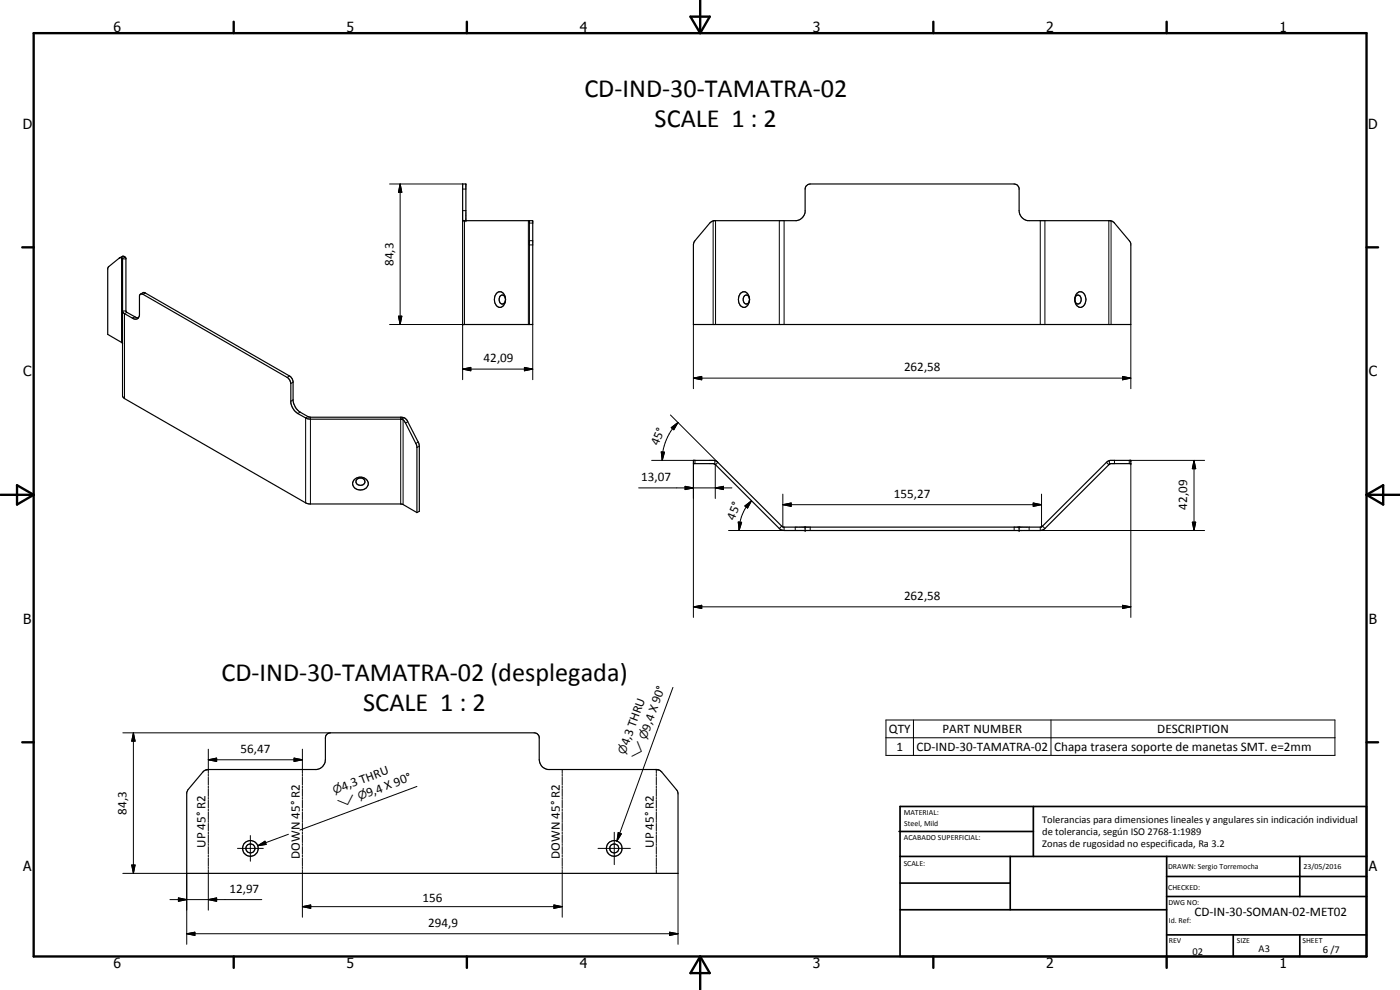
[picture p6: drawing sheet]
<svg xmlns="http://www.w3.org/2000/svg" width="420mm" height="297mm" viewBox="0 0 420 297" stroke-linecap="round" stroke-linejoin="round" font-family="sans-serif">
<g fill="none" stroke="#000" stroke-width=".35">
<path d="M35.8 77.4l.8-.4a.84 .84 0 0 1 1.2 .5v15.9l2.9 1.8 .9 .1M138.8 66.2h21l.1 31.2h-21.1v-42.2h1v11M158.8 66.2l.1 31.2M213 66.9l1.3-.7h24.7a3.1 3.1 0 0 0 2.6-2.6v-6.9a1.6 1.6 0 0 1 1.6-1.5h61.2l.8 .3 .6 .9v6.8a3.1 3.1 0 0 0 2.6 3h24.8l1.1 .5 4.6 5.5 .5 1v24.2h-131.3v-24.2l.5-1zM42.2 88.3l.8-.5h.4l43.7 25.1 .9 1.5v5.9a4.9 4.9 0 0 0 2.1 3.4l2.5 1.4 .6 .1h27.3l1.2 .4 .5 .6 3.3 6.4 .3 1.3v19.5l-.7 .4M42.2 88.3h.7l43.5 25.1 .5 .6 .4 1.1v5.6a4.8 4.8 0 0 0 2.1 3.4l2.8 1.5 1 .2h27.4l.6 .4 3.9 7.8v19.8M42.2 88.3l-.3 .4v5.8a1.23 1.23 0 0 1-1.9 1.1l-2.8-1.6-.4-.7M149 88a1.73 1.73 0 0 1 2.1 0 1.73 1.73 0 0 1 .6 1.9 1.73 1.73 0 0 1-.6 1.9 1.73 1.73 0 0 1-2.1 0 3 3 0 0 1 0-3.8zM150 88.9a.95 .95 0 0 1 1.2-.3 .95 .95 0 0 1 .5 1.1 1.02 1.02 0 0 1-.3 1.3 1.02 1.02 0 0 1-1.4-.2l-.2-.8zM222.3 88a1.67 1.67 0 0 1 1.8-.1 1.67 1.67 0 0 1 .8 1.6 1.99 1.99 0 0 1-2.1 2.6 2.85 2.85 0 0 1-.5-4.1zM223.4 88.8a.96 .96 0 0 1 1.1-.1 .96 .96 0 0 1 .4 1 1.04 1.04 0 0 1-.2 1.2 1.04 1.04 0 0 1-1.3 .1 1.75 1.75 0 0 1 0-2.2zM322.9 88.8a1.09 1.09 0 0 1 1.4 .1 1.09 1.09 0 0 1 .1 1.4 .95 .95 0 0 1-1 .9 .95 .95 0 0 1-.8-1.2z"/>
<path d="M323.2 88a1.64 1.64 0 0 1 1.9-.1 1.64 1.64 0 0 1 .8 1.6 1.94 1.94 0 0 1-2.2 2.6 2.9 2.9 0 0 1-.5-4.1zM36.8 103l-4.5-2.7v-19.7l.4-.6 3.4-2.7 .7 .3v41.2l.4 .6 54.8 31.6 .8 .2h27.5l.7 .2 4.1 2.4M208.1 138.1h6.2l.7 .3 20.1 19.8h77.3l20.1-19.8 .7-.3h6.2v1h-6.1l-.4 .2-19.3 19.3-1.1 .5-77.2 .1-.9-.2-.5-.4-19.2-19.3-.5-.2h-6.1zM106.5 143.8a2.38 2.38 0 0 1 2.5-.5 2.38 2.38 0 0 1 1.5 2.1 2.39 2.39 0 0 1-2.6 1.6 2.39 2.39 0 0 1-2-2.2zM107.2 143.8a1.24 1.24 0 0 1 1.8-.2 1.24 1.24 0 0 1 0 1.8 1.25 1.25 0 0 1-1.6 .1 1.25 1.25 0 0 1-.4-1.5zM241.6 158.2v1M305.8 158.2v1M61.9 231l-1 .6-4.4 5.3-.5 .9v24.2h147.5l-.1-24.2-.2-.6-4.6-5.6-1-.6M61.9 231l33.1-.1a3 3 0 0 0 2.7-3v-7.1l.6-.7 .8-.2h61.2l.9 .2 .6 1v6.8a3 3 0 0 0 2.7 3l33.1 .1M62.7 230.9l-.8 .1M196.8 230.9l.8 .1"/>
<circle cx="75.1" cy="254.6" r="2.37"/>
<circle cx="75.2" cy="254.5" r="1.36"/>
<circle cx="184.3" cy="254.6" r="2.35"/>
<circle cx="184.3" cy="254.5" r="1.35"/>
</g>
<g fill="none" stroke="#000" stroke-width=".3">
<path d="M116.9 55.2h21.9M120.1 55.2l.5 2.5h-1zM120.1 55.2v42.2M138.8 56.7h1M36.5 77.3v25.4M36.8 77.7h1M37.5 77.1l-.7 .5M138.8 63.2h1M139.4 66.2v31.2h-22.5M158.6 66.2v31.2M158.9 73.5h1M158.9 72.2h1"/>
<path d="M158.9 66.9h1M214 66.3v31.1M214.7 66.2v31.2M233.9 66.2v31.2M235.3 66.2v31.2M312.2 66.2v31.2M313.6 66.2v31.2M332.8 66.2v31.2M333.4 66.3v31.1M36.8 93.3h1M38.1 93.7l-.7 .4v25.5M40.5 95l-.8 .5"/>
<path d="M43.6 87.9l-.7 .4M119.6 94.9h1l-.5 2.5zM138.8 97.4v16.5M159.9 97.4v16.5M208.1 97.4v19.2M339.4 97.4v19.2M86.9 112.8l-.7 .4M88 114.7l-.7 .4M88 120l-.7 .4M138.8 110.7l2.5-.5v1.1zM138.8 110.7h21.1M157.4 110.2l2.5 .5-2.5 .6z"/>
<path d="M208.1 113.5l2.5-.6v1.1zM208.1 113.5h131.3M336.9 112.9l2.5 .6-2.5 .5zM90.1 123.7l-.7 .4M92.4 125l-.7 .4v25.5M93.2 125.2v26M120.3 125.2v26M121 126v25.4M121.2 125.3l-.7 .5M122.4 126.5l-.7 .4M125.5 132.6l-.7 .5M125.8 133.9l-.7 .4"/>
<path d="M195.6 138.1h13v1M198.4 135.6l1 .1-.7 2.4zM201.2 124.5l14.2 14.2-.7 .7M201.5 128.3l2-1.6-1.3 2.2zM203.5 126.7a15.9 15.9 0 0 0-4.8 11.4M208.1 139.1v46.2M214.5 138.2v1.1M214.7 139.3v10.3M332.1 138.7l.7 .7M332.9 138.2v1.1M334.5 138.1v1M339.4 139.1v46.2"/>
<path d="M358.3 138.1l.5 2.5h-1zM358.3 138.1v21.1M361.5 138.1h-22.6v1M191.7 146.4h28M205.6 145.9l2.5 .5-2.5 .5zM214.7 146.4l2.4-.5v1zM221.6 156.6l1 .1-.8 2.5zM223.6 151.8l1.9-1.6-1.1 2.2zM225.5 150.2a12.7 12.7 0 0 0-3.7 9M234.6 157.9l-.7 .7M234.9 151.4l2.5-.5v1zM234.9 151.4h77.7"/>
<path d="M234.9 148.3v9.8M235.3 158.2v1M238.7 158.2v1M243.2 158.2v1h-24.6M304.4 158.2v1h57.1M308.9 158.2v1M310.1 150.9l2.5 .5-2.5 .5zM312.2 158.2v1M312.6 148.3v9.8M312.9 157.9l.7 .7M357.8 156.7h1l-.5 2.5zM208.1 182.1l2.5-.5v1z"/>
<path d="M208.1 182.1h131.3M336.9 181.6l2.5 .5-2.5 .5zM36.9 219.9h62.2M40 219.9l.5 2.5h-1zM40 219.9v42.1M202 206.2l-16.8 46.1M265.9 216h134.7v10.7h-134.7zM274.1 216v10.7M315.4 216v10.7M62.5 228l2.5-.5v1zM62.5 224.8v7.3M62.5 232.3v.6"/>
<path d="M62.5 233.2v2.3M62.5 235.8v.6M62.5 236.6v2.4M62.5 239.3v.5M62.5 228h28.3M88.3 227.5l2.5 .5-2.5 .5zM90.8 224.8v7.3M90.8 232.3v.6M90.8 233.2v2.3M90.8 235.8v.6M90.8 236.6v2.4M90.8 239.3v.5"/>
<path d="M125.1 236l-35.1 13M168.7 230.9v1.2M168.7 232.3v.6M168.7 233.2v2.3M168.7 235.8v.6M168.7 236.6v2.4M168.7 239.3v.5M197 230.9v1.2M197 232.3v.6M197 233.2v2.3M197 235.8v.6M197 236.6v2.4"/>
<path d="M197 239.3v.5M265.9 221.4h134.7M39.5 259.5h1l-.5 2.5zM62.5 240.1v2.3M62.5 242.7v.6M62.5 243.6v2.3M62.5 246.2v.6M62.5 247.1v2.2M62.5 249.6v.6M62.5 250.5v2.3M62.5 253.1v.6M62.5 254v2.3"/>
<path d="M62.5 256.6v.5M62.5 257.4v2.4M71.3 254.6h7.7M75.1 250.7v7.7M77.4 253.7l2.1-1.3 .4 1zM86.6 250.3l-9.2 3.4M90.8 240.1v2.3M90.8 242.7v.6M90.8 243.6v2.3M90.8 246.2v.6M90.8 247.1v2.2M90.8 249.6v.6"/>
<path d="M90.8 250.5v2.3M90.8 253.1v.6M90.8 254v2.3M90.8 256.6v.5M90.8 257.4v2.4M168.7 240.1v2.3M168.7 242.7v.6M168.7 243.6v2.3M168.7 246.2v.6M168.7 247.1v2.2M168.7 249.6v.6M168.7 250.5v2.3"/>
<path d="M168.7 253.1v.6M168.7 254v2.3M168.7 256.6v.5M168.7 257.4v2.4M179.5 254.6h9.7M184.4 249.7v9.7M185.5 249.8l1 .4-1.3 2.1zM197 240.1v2.3M197 242.7v.6M197 243.6v2.3M197 246.2v.6M197 247.1v2.2"/>
<path d="M197 249.6v.6M197 250.5v2.3M197 253.1v.6M197 254v2.3M197 256.6v.5M197 257.4v2.4M36.9 262h19.1v21.3M51 269.9h27.6M53.5 269.4l2.5 .5-2.5 .5zM62.5 269.9l2.5-.5v1zM62.5 260v.6M62.5 260.9v12.2"/>
<path d="M90.8 272l2.4-.5v1zM90.8 260v.6M90.8 260.9v14.3M90.8 272h77.9M166.2 271.5l2.5 .5-2.5 .5zM168.7 260v.6M168.7 260.9v14.3M197 260v.6M197 260.9v1.1M200.9 279.7l2.6 .5-2.6 .5zM203.5 262v21.3M56 280.2l2.5-.5v1z"/>
<path d="M56 280.2h147.5"/>
</g>
<g fill="#000">
<circle cx="138.8" cy="66.2" r=".18"/>
<circle cx="139.8" cy="66.2" r=".18"/>
<circle cx="138.8" cy="97.4" r=".18"/>
<circle cx="339.4" cy="139.1" r=".18"/>
<circle cx="339.4" cy="138.1" r=".18"/>
<circle cx="241.6" cy="158.2" r=".18"/>
<circle cx="241.6" cy="159.2" r=".18"/>
<circle cx="305.8" cy="158.2" r=".18"/>
<circle cx="305.8" cy="159.2" r=".18"/>
</g>
<g fill="none" stroke="#000" stroke-width=".71">
<path d="M10.1 9.9h400v277.1h-400zM70.1 6.5v3.4M140.1 6.5v3.4M207.2 5h5.8l-2.9 4.9zM210.1 0v9.9M280.1 6.5v3.4M350.1 6.5v3.4M6.7 74.2h3.4M410.1 74.2h3.5M.1 148.5h10M5.1 145.6l5 2.9-5 2.9zM410.1 148.5h10"/>
<path d="M410.1 148.5l5-2.9v5.8zM6.7 222.7h3.4M410.1 222.7h3.5M70.1 287v3.4M140.1 287v3.4M210.1 287v10M210.1 287l2.9 5h-5.8zM280.1 287v3.4M350.1 287v3.4"/>
</g>
<g fill="none" stroke="#000" stroke-width=".51">
<path d="M269.8 249.5h40.3M270.1 242h140v45h-140zM270.1 257h140M303.2 257v16M310.1 242v15M350.1 257v30M390.1 257v12M270.1 265h33.1M270.1 273h80M350.1 269h60M350.1 263h60M350.1 280.5h60"/>
<path d="M370.1 280.5v6.5M390.1 280.5v6.5"/>
</g>
<g fill="#000">
<path d="M120.1 55.2l.5 2.5h-1zM119.6 94.9h1l-.5 2.5zM138.8 110.7l2.5-.5v1.1zM157.4 110.2l2.5 .5-2.5 .6zM208.1 113.5l2.5-.6v1.1zM336.9 112.9l2.5 .6-2.5 .5zM198.4 135.6l1 .1-.7 2.4zM201.5 128.3l2-1.6-1.3 2.2zM205.6 145.9l2.5 .5-2.5 .5zM214.7 146.4l2.4-.5v1zM221.6 156.6l1 .1-.8 2.5zM223.6 151.8l1.9-1.6-1.1 2.2z"/>
<path d="M234.9 151.4l2.5-.5v1zM310.1 150.9l2.5 .5-2.5 .5zM357.8 156.7h1l-.5 2.5zM358.3 138.1l.5 2.5h-1zM208.1 182.1l2.5-.5v1zM336.9 181.6l2.5 .5-2.5 .5zM40 219.9l.5 2.5h-1zM62.5 228l2.5-.5v1zM88.3 227.5l2.5 .5-2.5 .5zM39.5 259.5h1l-.5 2.5zM77.4 253.7l2.1-1.3 .4 1zM185.5 249.8l1 .4-1.3 2.1z"/>
<path d="M53.5 269.4l2.5 .5-2.5 .5zM56 280.2l2.5-.5v1zM62.5 269.9l2.5-.5v1zM90.8 272l2.4-.5v1zM166.2 271.5l2.5 .5-2.5 .5zM200.9 279.7l2.6 .5-2.6 .5z"/>
</g>
<g font-size="7.9">
<text x="175.4" y="29">CD-IND-30-TAMATRA-02</text>
<text x="196.5" y="38">SCALE 1 : 2</text>
<text x="66.5" y="204.3">CD-IND-30-TAMATRA-02 (desplegada)</text>
<text x="109" y="213.4">SCALE 1 : 2</text>
</g>
<g font-size="4.2">
<text x="34" y="9.6">6</text>
<text x="104" y="9.6">5</text>
<text x="174" y="9.6">4</text>
<text x="244" y="9.6">3</text>
<text x="314" y="9.6">2</text>
<text x="384" y="9.6">1</text>
<text x="6.8" y="38.7">D</text>
<text x="410.6" y="38.7">D</text>
<text x="7" y="112.9">C</text>
<text x="410.8" y="112.9">C</text>
<text x="7" y="187.1">B</text>
<text x="410.8" y="187.1">B</text>
<text x="7" y="261.4">A</text>
<text x="410.8" y="261.4">A</text>
<text x="34" y="290.4">6</text>
<text x="104" y="290.4">5</text>
<text x="174" y="290.4">4</text>
<text x="244" y="290.4">3</text>
<text x="314" y="290.4">2</text>
<text x="384" y="290.4">1</text>
</g>
<g font-size="3.9">
<text x="118.1" y="79.8" transform="rotate(-90 118.1 79.8)">84,3</text>
<text x="145.1" y="108.7">42,09</text>
<text x="271.3" y="111.4">262,58</text>
<text x="197.6" y="133.9" transform="rotate(-68 197.6 133.9)">45°</text>
<text x="192.4" y="144.4">13,07</text>
<text x="268.3" y="149.4">155,27</text>
<text x="356.3" y="152.9" transform="rotate(-90 356.3 152.9)">42,09</text>
<text x="220.3" y="156.2" transform="rotate(-67 220.3 156.2)">45°</text>
<text x="271.3" y="180">262,58</text>
<text x="194.9" y="219.5" transform="rotate(-70 194.9 219.5)">9,4 X 90°</text>
<text x="266.8" y="220">QTY</text>
<text x="282.9" y="220">PART NUMBER</text>
<text x="347.3" y="220">DESCRIPTION</text>
<text x="72.2" y="225.9">56,47</text>
<text x="188.6" y="223.9" transform="rotate(-70 188.6 223.9)">4,3 THRU</text>
<text x="269" y="225.3">1</text>
<text x="275.1" y="225.3">CD-IND-30-TAMATRA-02</text>
<text x="316.3" y="225.3">Chapa trasera soporte de manetas SMT. e=2mm</text>
<text x="103" y="237.3" transform="rotate(-20 103 237.3)">4,3 THRU</text>
<text x="110.5" y="239.1" transform="rotate(-20 110.5 239.1)">9,4 X 90°</text>
<text x="38" y="244.5" transform="rotate(-90 38 244.5)">84,3</text>
<text x="61.7" y="254.4" transform="rotate(-90 61.7 254.4)">UP 45° R2</text>
<text x="90" y="257.6" transform="rotate(-90 90 257.6)">DOWN 45° R2</text>
<text x="168" y="257.6" transform="rotate(-90 168 257.6)">DOWN 45° R2</text>
<text x="196.2" y="254.4" transform="rotate(-90 196.2 254.4)">UP 45° R2</text>
<text x="68.9" y="267.8">12,97</text>
<text x="126.8" y="270.5">156</text>
<text x="358.5" y="275">CD-IN-30-SOMAN-02-MET02</text>
<text x="128.5" y="278.1">294,9</text>
</g>
<g font-size="3.3">
<text x="187.7" y="226.6" transform="rotate(-70 187.7 226.6)">n</text>
<text x="193.9" y="222.2" transform="rotate(-70 193.9 222.2)">n</text>
<text x="191.7" y="228.1" transform="rotate(-70 191.7 228.1)">w</text>
<text x="100.4" y="238.3" transform="rotate(-20 100.4 238.3)">n</text>
<text x="101.9" y="242.3" transform="rotate(-20 101.9 242.3)">w</text>
<text x="107.9" y="240.2" transform="rotate(-20 107.9 240.2)">n</text>
</g>
<g font-size="3.1">
<text x="312.7" y="246.8">Tolerancias para dimensiones lineales y angulares sin indicación individual</text>
<text x="312.7" y="250.4">de tolerancia, según ISO 2768-1:1989</text>
<text x="312.7" y="254">Zonas de rugosidad no especificada, Ra 3.2</text>
<text x="357.9" y="286.4">02</text>
<text x="377.7" y="285.6">A3</text>
<text x="397" y="285.9">6 /7</text>
</g>
<g font-size="2.4">
<text x="271.2" y="244.4">MATERIAL:</text>
<text x="271.3" y="252">ACABADO SUPERFICIAL:</text>
<text x="271.4" y="247.9">Steel, Mild</text>
<text x="271.2" y="259.7">SCALE:</text>
<text x="350.6" y="260.8">DRAWN: Sergio Torremocha</text>
<text x="391.2" y="260.6">23/05/2016</text>
<text x="350.6" y="267">CHECKED:</text>
<text x="350.6" y="271.4">DWG NO:</text>
<text x="350.8" y="276.9">Id. Ref:</text>
<text x="350.8" y="282.8">REV</text>
<text x="371.2" y="282.9">SIZE</text>
<text x="390.9" y="282.9">SHEET</text>
</g>
</svg>
